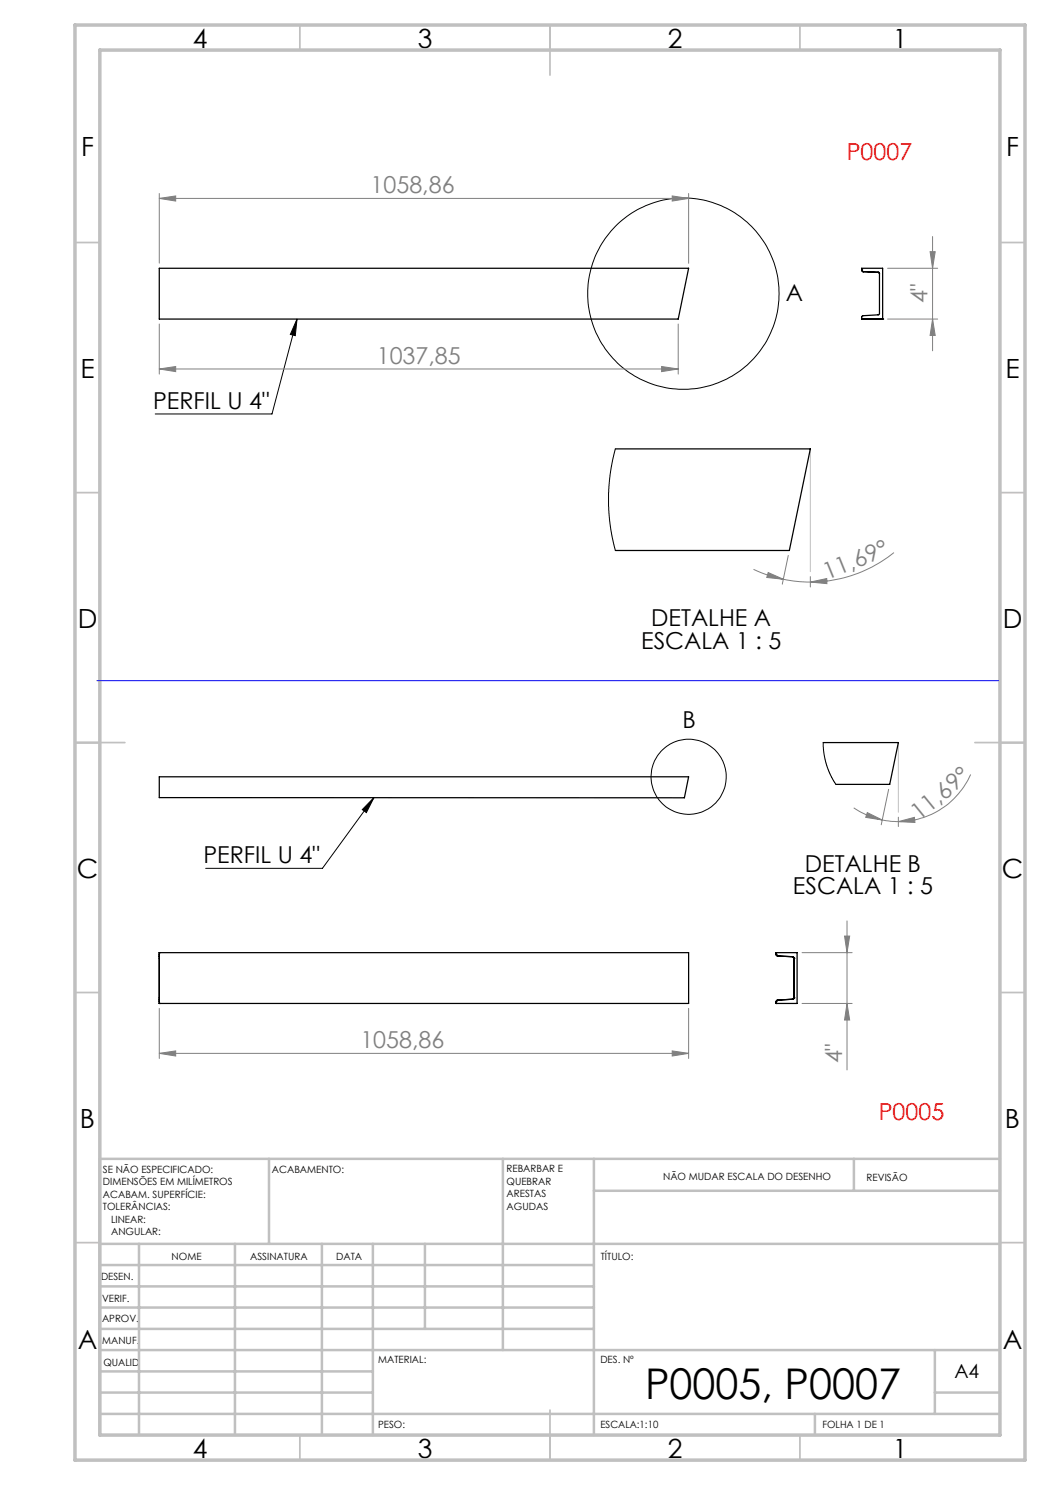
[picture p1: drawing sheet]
<svg xmlns="http://www.w3.org/2000/svg" width="210mm" height="297mm" viewBox="0 0 210 297" stroke-linecap="round" stroke-linejoin="round" font-family="sans-serif">
<g fill="none" stroke="#000" stroke-width=".2">
<path d="M59.4 63.8l-.3 3.3-1-.2zM59.4 63.8l-5 19h-23.4M74.8 159.5l-1.5 3-.8-.6zM74.8 159.5l-10.3 14.2h-23.4"/>
<circle cx="136.7" cy="58.7" r="19.1"/>
<circle cx="137.7" cy="155.4" r="7.5"/>
</g>
<g fill="none" stroke="#808080" stroke-width=".2">
<path d="M31.9 39.7l3.2-.5v1zM31.9 38.7v13.9M31.9 39.7h105.8M134.4 39.2l3.3 .5-3.3 .5zM137.7 38.7v14M177.5 53.7h10M186 50.3h1l-.5 3.4zM186.5 47.3v22.9M31.9 73.8l3.2-.5v1zM31.9 64.8v10M31.9 73.8h103.7M132.3 73.3l3.3 .5-3.3 .5z"/>
<path d="M135.6 64.8v10M177.5 63.8h10M186.5 63.8l.5 3.3h-1zM150.7 113.9a26.9 26.9 0 0 0 6 1.9M153.6 114.5l3.1 1.3-3.3-.3zM156.7 115.8l3.3 .5 2.1 .1M157.7 111.1l-1.2 5.7M162.1 115.3v2.1M162.1 116.4l3.2-.7 .1 1zM178.8 110.5a26.7 26.7 0 0 1-16.7 5.9M177.7 157.9l-1.5 7.1M194.1 154.9a15.9 15.9 0 0 1-14.4 9.4"/>
<path d="M170.7 161.6a16.2 16.2 0 0 0 5.8 2.4M173.5 162.5l3 1.5-3.4-.5zM176.5 164l3.2 .3M179.7 163.4v1.9M179.7 164.3l3.2-.8 .1 1zM160.4 190.5h10M168.9 187.2h1l-.5 3.3zM169.4 184.2v29.8M31.9 210.7l3.2-.5v1zM31.9 201.7v10M31.9 210.7h105.8M134.4 210.2l3.3 .5-3.3 .5z"/>
<path d="M137.7 201.7v10M160.4 200.7h10M169.4 200.7l.5 3.3h-1z"/>
</g>
<path d="M162.1 89.8v24.5M179.7 148.5v14" fill="none" stroke="#c0c0c0" stroke-width=".2"/>
<g fill="none" stroke="#c0c0c0" stroke-width=".35">
<path d="M60 5v5M110 5v10M160 5v5M15 48.5h5M200 48.5h5M15 98.5h5M200 98.5h5M15 148.5h10M195 148.5h10M15 198.5h5M200 198.5h5M15 248.5h5"/>
<path d="M200 248.5h5M60 287v5M110 282v10M160 287v5"/>
</g>
<g fill="none" stroke="#c0c0c0" stroke-width=".5">
<path d="M53.8 231.8v17M100.6 231.8v38.2M118.8 231.8v55.2M118.8 238.2h81.2M170.8 231.8v6.4M200 231.8h-180v55.2M20 248.8h180M20 257.3h98.8M20 253h98.8M27.8 248.8v38.2M47 248.8v38.2M64.4 248.8v38.2"/>
<path d="M74.6 248.8v38.2M85 248.8v17M20 265.8h98.8M20 261.5h98.8M20 278.5h54.6M20 274.3h54.6M20 270h180M187 278.5h13M187 270v12.8M20 282.8h180M163 282.8v4.2"/>
</g>
<path d="M15 5h190v287h-190zM20 10h180v277h-180z" fill="none" stroke="#c0c0c0" stroke-width=".7"/>
<path d="M19.4 136.1h180.3" fill="none" stroke="#00f" stroke-width=".2"/>
<path d="M59.4 63.8l-.3 3.3-1-.2zM74.8 159.5l-1.5 3-.8-.6z" fill="#000"/>
<g fill="#808080">
<path d="M153.6 114.5l3.1 1.3-3.3-.3zM162.1 116.4l3.2-.7 .1 1z"/>
<path d="M173.5 162.5l3 1.5-3.4-.5zM179.7 164.3l3.2-.8 .1 1z"/>
<path d="M134.4 39.2l3.3 .5-3.3 .5zM31.9 39.7l3.2-.5v1z"/>
<path d="M132.3 73.3l3.3 .5-3.3 .5zM31.9 73.8l3.2-.5v1z"/>
<path d="M134.4 210.2l3.3 .5-3.3 .5zM31.9 210.7l3.2-.5v1z"/>
<path d="M186 50.3h1l-.5 3.4zM186.5 63.8l.5 3.3h-1z"/>
<path d="M168.9 187.2h1l-.5 3.3zM169.4 200.7l.5 3.3h-1z"/>
</g>
<g fill="none" stroke="#000" stroke-width=".25">
<path d="M31.9 53.7h105.8l-2.1 10.1h-103.7zM172.3 54l.3 .3M172.3 54h.1M172.3 54v-.3h4.2v10.1M172.6 54.3h.1M172.6 54.3l3 .2M175.6 54.5l.3 .2v8.1l-.2 .2-3.1 .1-.3 .3v.4M175.6 54.5h.1M172.3 63.8h.1M172.3 63.8h4.2M176.5 63.8h.1M123.1 89.8h39l-4.2 20.3h-34.8"/>
<path d="M31.9 155.4h105.8l-.8 4.2-105-.1zM164.6 148.5h15.1l-1.8 8.4h-10.7M31.9 199.6v.2M31.9 191.3v.4M31.9 190.9v.3M31.9 190.5h.1M31.9 190.5v10.2M31.9 190.5h105.8v10.2h-105.8M155.2 190.5h.1M155.2 190.9h.1M155.2 190.9l.3 .3M155.2 190.5h4.2v10.2h-4.2"/>
<path d="M155.2 190.5v.4M155.5 191.2h.1M155.5 191.2l3 .1M158.5 191.3l.3 .4M158.5 191.3h.1M158.5 199.8h.1M158.5 199.8l-3 .2M158.8 199.6l-.3 .2M158.8 199.6h.1M158.8 191.7h.1M158.8 191.7v7.9M31.9 200.7h.1"/>
<path d="M31.9 200v.3M155.2 200.3h.1M155.2 200.7h.1M155.2 200.3v.4M155.5 200l-.3 .3M155.5 200h.1"/>
</g>
<path d="M123.1 89.8l-.9 4.1-.5 4.6v2.8l.2 2.9 .5 3 .7 2.9M164.6 148.5l.2 2.2 .5 2.2 .8 2 1.1 2" fill="none" stroke="#000" stroke-width=".2"/>
<text font-size="8.5" x="129" y="279.7">P0005, P0007</text>
<g font-size="5.3">
<text x="38.5" y="9.5">4</text>
<text x="83.5" y="9.5">3</text>
<text x="133.6" y="9.5">2</text>
<text x="178.6" y="9.5">1</text>
<text x="16.2" y="31.3">F</text>
<text x="201.2" y="31.3">F</text>
<text x="16.1" y="75.5">E</text>
<text x="201.1" y="75.5">E</text>
<text x="15.5" y="125.5">D</text>
<text x="200.5" y="125.5">D</text>
<text x="15.4" y="175.5">C</text>
<text x="200.4" y="175.5">C</text>
<text x="16" y="225.5">B</text>
<text x="201" y="225.5">B</text>
<text x="15.5" y="269.8">A</text>
<text x="200.5" y="269.8">A</text>
<text x="38.5" y="291.5">4</text>
<text x="83.5" y="291.5">3</text>
<text x="133.6" y="291.5">2</text>
<text x="178.6" y="291.5">1</text>
</g>
<g font-size="4.7" fill="#f00">
<text x="169.4" y="31.9">P0007</text>
<text x="175.8" y="224">P0005</text>
</g>
<g font-size="4.7" fill="#808080">
<text x="74.1" y="38.7">1058,86</text>
<text x="185.5" y="60.7" transform="rotate(-90 185.5 60.7)">4&quot;</text>
<text x="75.3" y="72.8">1037,85</text>
<text x="165.4" y="116" transform="rotate(-22 165.4 116)">11,69°</text>
<text x="183.8" y="164.2" transform="rotate(-39 183.8 164.2)">11,69°</text>
<text x="72.1" y="209.7">1058,86</text>
<text x="168.4" y="212.7" transform="rotate(-90 168.4 212.7)">4&quot;</text>
</g>
<g font-size="4.7">
<text x="157.2" y="60.1">A</text>
<text x="30.6" y="81.7">PERFIL U 4&quot;</text>
<text x="130.2" y="125.3">DETALHE A</text>
<text x="128.2" y="129.8">ESCALA 1 : 5</text>
<text x="136.5" y="145.7">B</text>
<text x="40.7" y="172.6">PERFIL U 4&quot;</text>
<text x="158.6" y="178.9">ESCALA 1 : 5</text>
<text x="161" y="174.3">DETALHE B</text>
</g>
<text font-size="3.9" x="190.9" y="275.5">A4</text>
<g font-size="2">
<text x="20.6" y="234.6">SE NÃO ESPECIFICADO:</text>
<text x="20.6" y="237.1">DIMENSÕES EM MILÍMETROS</text>
<text x="20.6" y="239.6">ACABAM. SUPERFÍCIE:</text>
<text x="54.4" y="234.6">ACABAMENTO:</text>
<text x="101.3" y="234.5">REBARBAR E</text>
<text x="101.3" y="237">QUEBRAR</text>
<text x="101.3" y="239.5">ARESTAS</text>
<text x="132.6" y="236">NÃO MUDAR ESCALA DO DESENHO</text>
<text x="173.3" y="236.2">REVISÃO</text>
<text x="20.6" y="242.1">TOLERÂNCIAS:</text>
<text x="22.2" y="244.6">LINEAR:</text>
<text x="101.3" y="242">AGUDAS</text>
<text x="22.2" y="247.1">ANGULAR:</text>
<text x="34.3" y="252">NOME</text>
<text x="50" y="251.9">ASSINATURA</text>
<text x="67.2" y="251.9">DATA</text>
<text x="120.2" y="251.9">TÍTULO:</text>
<text x="20.2" y="256.1">DESEN.</text>
<text x="20.4" y="260.3">VERIF.</text>
<text x="20.4" y="264.4">APROV.</text>
<text x="20.5" y="268.8">MANUF.</text>
<text x="20.7" y="273.1">QUALID</text>
<text x="75.7" y="272.5">MATERIAL:</text>
<text x="120.1" y="272.5">DES. Nº</text>
<text x="75.6" y="285.5">PESO:</text>
<text x="120.1" y="285.6">ESCALA:1:10</text>
<text x="164.5" y="285.6">FOLHA 1 DE 1</text>
</g>
</svg>
